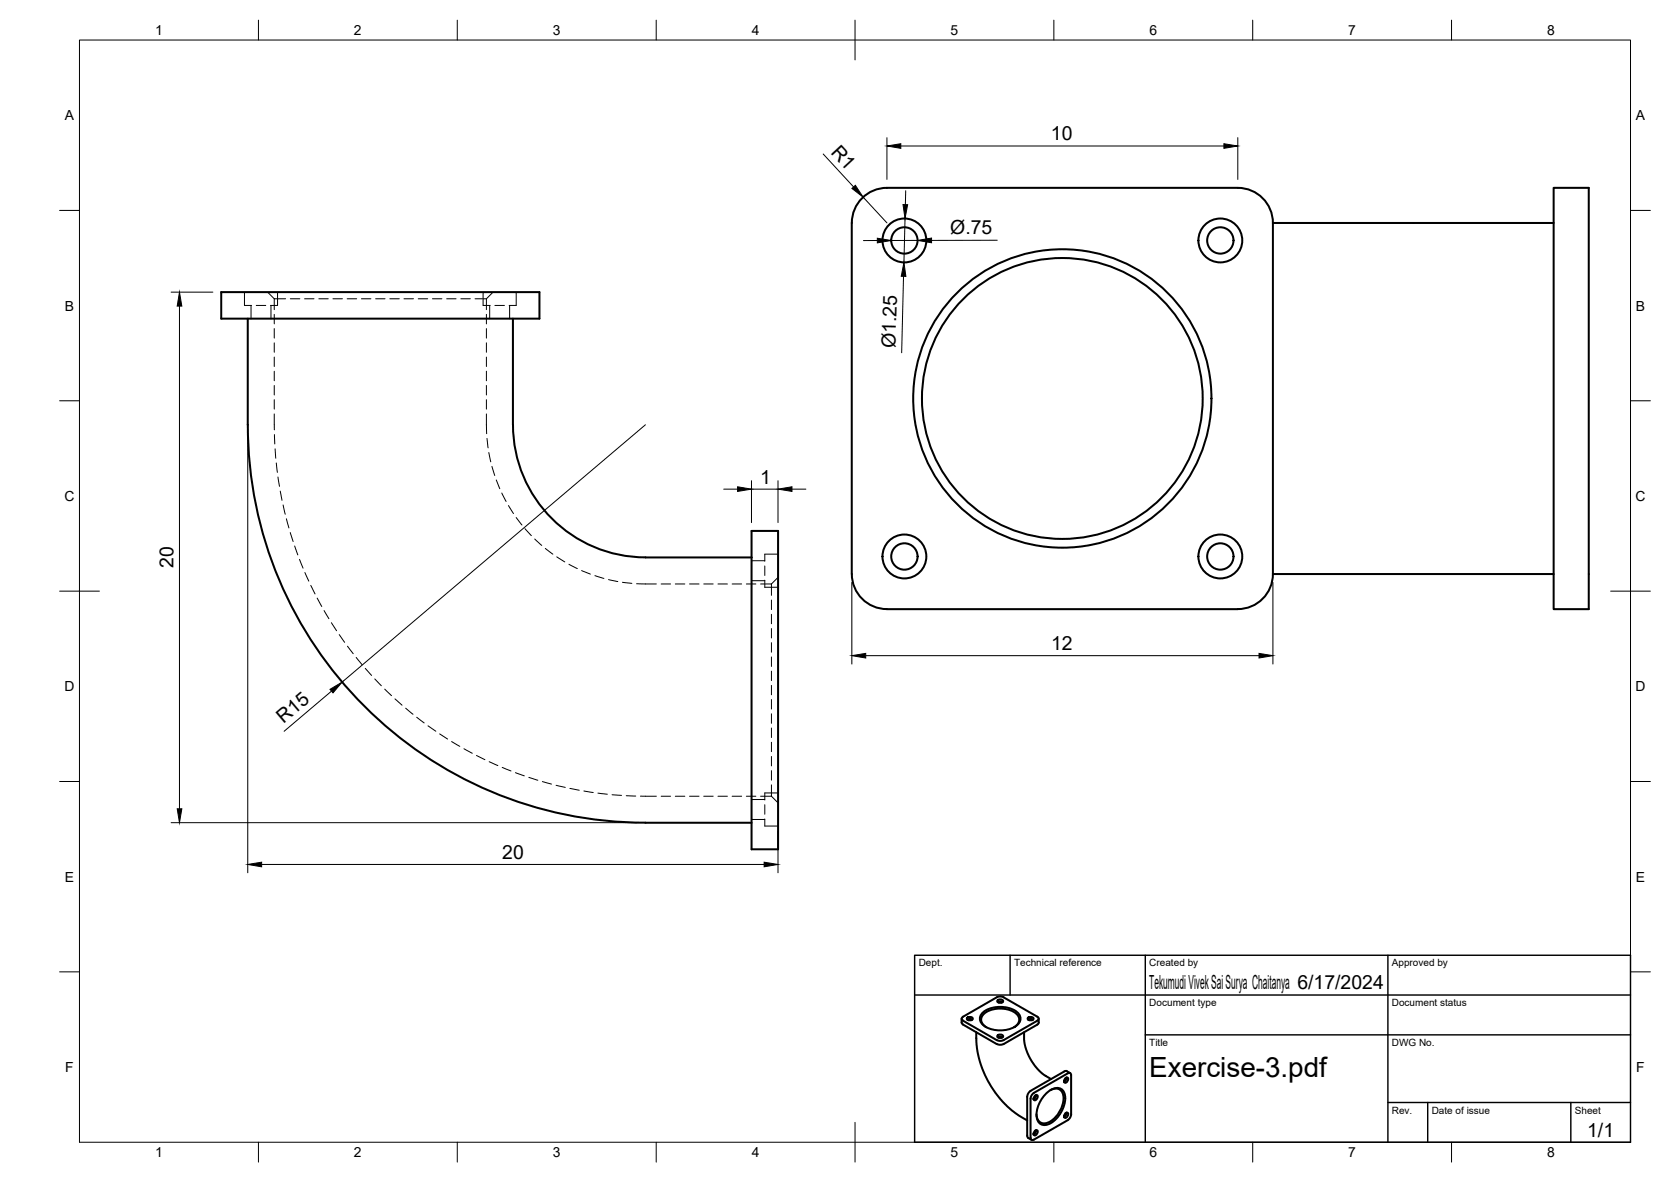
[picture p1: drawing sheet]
<svg xmlns="http://www.w3.org/2000/svg" width="420mm" height="297mm" viewBox="0 0 420 297" stroke-linecap="round" stroke-linejoin="round" font-family="sans-serif">
<!-- layer: Hidden -->
<g fill="none" stroke="#000" stroke-width=".25">
<path d="M61.5 73.4v3.4h1.7M63.1 76.8v3.3M64.4 76.8h2.4M67.3 73.4l1.7 1.7M68.1 76.8v3.3M69 75.1h2.8M69 75.1v2.7M69 79v2.4M69.8 73.4v3.4h-1.8M73 75.1h2.4M76.6 75.1h2.4M80.2 75.1h2.3"/>
<path d="M83.7 75.1h2.4M87.3 75.1h2.4M90.9 75.1h2.4M94.4 75.1h2.4M98 75.1h2.4M101.6 75.1h2.4M105.2 75.1h2.3M108.7 75.1h2.4M112.3 75.1h2.4M115.9 75.1h2.4M119.4 75.1h2.9M121.5 73.4v3.4h1.8"/>
<path d="M122.3 79v2.4M123.1 76.8v3.3M124 73.4l-1.7 1.7v2.7M124.4 76.8h2.4M128.1 76.8v3.3M129.8 73.4v3.4h-1.8M69 82.6v2.4M69 86.2v2.3M69 89.7v2.4M69 93.3v2.4M69 96.9v2.4M122.3 82.6v2.4"/>
<path d="M122.3 86.2v2.3M122.3 89.7v2.4M122.3 93.3v2.4M122.3 96.9v2.4M69 100.4v2.4M69 104v4M69 109.2l.1 2.4M69.2 112.8l.1 2.4M69.5 116.3l.2 2.4M69.9 119.9l.4 2.3M122.3 104l.1 5M122.3 100.4v2.4"/>
<path d="M122.4 110.2l.3 2.4M122.9 113.7l.5 2.4M123.7 117.2l.7 2.3M70.5 123.4l.4 2.3M71.2 126.9l.5 2.3M72 130.4l.6 2.3M73 133.8l.7 2.3M74.1 137.2l.8 2.3M124.8 120.6l.9 2.2M126.2 123.9l1.1 2.1M127.8 127l1.3 2.1M129.8 130.1l1.4 1.8"/>
<path d="M132 132.8l1.6 1.8M134.5 135.5l1.7 1.6M137.1 137.8l1.9 1.5M140 139.9l2 1.3M195.6 139.3h-3.3v1.7M75.3 140.6l.9 2.2M76.7 143.9l.9 2.1M78.1 147.1l1.1 2.2M79.8 150.3l1.1 2.1M81.5 153.4l1.2 2.1M83.3 156.5l1.3 2M85.3 159.5l1.4 1.9"/>
<path d="M143 141.8l2.2 1.1M146.2 143.4l2.2 .9M149.6 144.7l2.2 .7M153 145.7l2.3 .4M156.5 146.3l2.4 .3M160.1 146.7l4.9 .1M166.2 146.8h2.4M169.8 146.8h2.4M173.4 146.8h2.4M177 146.8h2.3M180.5 146.8h2.4M184.1 146.8h2.4"/>
<path d="M187.7 146.8h2.4M189 145.9h3.3M189 140.9h3.3M191.2 146.8h2.8M192.3 145.8v1.8h3.3M192.3 142.2v2.4M194 158v2.3M194 154.4v2.3M194 150.8v2.4M194 146.8v2.8M195.6 145.1l-1.6 1.7M87.4 162.4l1.4 1.9"/>
<path d="M89.6 165.2l1.5 1.9M91.8 168l1.6 1.7M94.2 170.6l1.7 1.7M96.7 173.2l1.7 1.6M99.3 175.6l1.8 1.6M102 178l1.8 1.5M194 179.4v2.4M194 175.8v2.4M194 172.2v2.4M194 168.7v2.3M194 165.1v2.4M194 161.5v2.4"/>
<path d="M104.8 180.2l1.9 1.5M107.6 182.4l2 1.4M110.6 184.4l1.9 1.3M113.6 186.4l2 1.2M116.6 188.2l2.1 1.1M119.8 189.9l2.1 1M123 191.4l2.2 1M126.3 192.9l2.2 .8M129.6 194.2l2.2 .8M133 195.4l2.2 .7M136.4 196.4l2.3 .6M139.8 197.3l2.3 .6"/>
<path d="M143.3 198.1l2.3 .5M146.8 198.8l2.4 .4M150.3 199.3l2.4 .3M153.9 199.7l2.4 .2M157.5 200l2.4 .1M194 197.2v2.9M194 193.7v2.4M194 190.1v2.4M194 186.5v2.4M194 183v2.3M195.6 199.3h-3.3v1.7M161 200.1h4"/>
<path d="M166.2 200.1h2.4M169.8 200.1h2.4M173.4 200.1h2.4M177 200.1h2.3M180.5 200.1h2.4M184.1 200.1h2.4M187.7 200.1h2.4M189 205.9h3.3M189 200.9h3.3M191.2 200.1h2.8M192.3 205.8v1.8h3.3M192.3 202.2v2.4"/>
<path d="M194 200.1l1.6 1.7"/>
</g>
<!-- layer: Visible -->
<g fill="none" stroke="#000" stroke-width=".51">
<path d="M223 47.2h88.2a8.8 8.8 0 0 1 8.9 8.8M223 47.2a8.8 8.8 0 0 0-8.8 8.8v88.3a8.9 8.9 0 0 0 8.8 8.8M320.1 56h70.6M320.1 56v88.3M390.7 47.2h8.8v105.9h-8.8zM55.6 73.4h80v6.7h-80zM62.3 80.1v26.6a100 100 0 0 0 100 100l26.7 .1M129 80.1v26.6a33.3 33.3 0 0 0 33.3 33.4M189 133.4h6.6v80h-6.6zM162.3 140.1h26.7M320.1 144.2a8.8 8.8 0 0 1-8.9 8.9h-88.2M320.1 144.3h70.6"/>
<path d="M241.8 256v1M242.1 256.5l8.5 4.9 1.1 .2 .6-.2 8.5-4.9M242.2 256.5l-.4-.5 .3-.5 8.5-4.9 .7-.2 1 .2 8.5 4.9 .4 .5-.4 .5M243.2 256.2l.7-.1 .6 .1M243.3 255.7l.6-.1a.58 .58 0 0 1 .7 .5l-.7 .3a.58 .58 0 0 1-.8-.5zM243.4 256.4l.5-.2 .4 .2M245.5 259.4v3l.7 3.6 .8 2.7 1.6 3.3 2.1 3.1 2.5 2.8 3 2.4 2.1 1.3M247.2 254.4a7.5 7.5 0 0 1 8.6 0 2.11 2.11 0 0 1 .8 2 2.11 2.11 0 0 1-1.5 1.7 7.7 7.7 0 0 1-7.9-.5 1.99 1.99 0 0 1 0-3.2zM248 258.1a2.07 2.07 0 0 1-1.3-1.9 2.07 2.07 0 0 1 1.4-1.9 6.9 6.9 0 0 1 7.8 .9 1.99 1.99 0 0 1-.9 2.9M250.9 251.8l.6-.2 .6 .2M251 251.3l.5-.2a.58 .58 0 0 1 .7 .6l-.7 .3a.58 .58 0 0 1-.7-.5zM251.1 251.9l.4-.1 .4 .1"/>
<path d="M257.5 259.4l.2 3.1 .6 2.1 .9 1.7 1.1 1.6 1.3 1.5 2.7 1.8M258.5 256.2l.6-.1 .7 .1M258.6 255.7l.5-.1a.58 .58 0 0 1 .8 .5l-.8 .3a.58 .58 0 0 1-.7-.5zM258.7 256.4l.4-.2 .4 .2M261.2 256l-.1 1.2-.3 .3-8.5 4.9-.6 .2-1.1-.2-8.5-4.9-.3-.5M250.9 260.7l.6-.2 .6 .2M251 260.1l.5-.1a.58 .58 0 0 1 .7 .5l-.7 .3a.58 .58 0 0 1-.7-.5zM251.1 260.8l.4-.2 .4 .2M258.3 275.6v9.8M260.2 275.4l.5-.2a.76 .76 0 0 1 .1 .9 .76 .76 0 0 1-.9 .3v-.5zM260.3 275.3l-.1 .4-.3 .3M260.5 275.2l-.1 .6-.5 .5"/>
<path d="M263 274.9a3.4 3.4 0 0 1 3.8-1.3 3.4 3.4 0 0 1 .8 4 7.1 7.1 0 0 1-4.8 5.1 2.15 2.15 0 0 1-2.2-2.6 8 8 0 0 1 2.4-5.2zM264.1 274a2.07 2.07 0 0 1 2.4-.2 2.07 2.07 0 0 1 .9 2.2 6.9 6.9 0 0 1-4.6 6.3 1.99 1.99 0 0 1-2.2-2.3M267.9 279.8l.4-.2a.76 .76 0 0 1 .1 .9 .76 .76 0 0 1-.8 .3v-.5zM267.9 271l.4-.2a.76 .76 0 0 1 .1 .9 .76 .76 0 0 1-.8 .3v-.5zM268 270.9l-.1 .4-.4 .3M268 279.7l-.1 .4-.4 .3M268.2 270.8l-.2 .6-.5 .4M268.2 279.6l-.2 .6-.5 .5M269.1 269.7l-1-.6-.5 .1-8.5 4.9-.5 .5-.3 1M269.3 270.2v9.8M269.3 270.2l-.2-.5h-.6l-8.5 4.9-.5 .5-.4 1 .1 10.1 .4 .3 .4-.1 8.5-4.9 .7-.8 .1-.7M258.3 285.4l.1 .4 1 .7"/>
<path d="M260.2 284.2l.5-.2a.76 .76 0 0 1 .1 .9 .76 .76 0 0 1-.9 .3v-.5zM260.3 284.1l-.1 .5-.3 .2M260.5 284l-.1 .7-.5 .4"/>
<circle cx="227.4" cy="60.4" r="3.3"/>
<circle cx="227.4" cy="60.4" r="5.5"/>
<circle cx="306.8" cy="60.4" r="3.3"/>
<circle cx="306.8" cy="60.4" r="5.5"/>
<circle cx="267.1" cy="100.1" r="37.5"/>
<circle cx="267.1" cy="100.1" r="35.3"/>
<circle cx="227.4" cy="139.8" r="3.3"/>
<circle cx="227.4" cy="139.8" r="5.5"/>
<circle cx="306.8" cy="139.8" r="3.3"/>
<circle cx="306.8" cy="139.8" r="5.5"/>
</g>
<!-- layer: BORDER -->
<g fill="none" stroke="#000" stroke-width=".25">
<path d="M20 10.1h390v276.9h-390zM65 5.1v5M115 5.1v5M165 5.1v5M215 5.1v10M265 5.1v5M315 5.1v5M365 5.1v5M15 52.9h5M410 52.9h5M15 100.7h5M410 100.7h5"/>
<path d="M15 148.6h10M405 148.6h10M15 196.4h5M410 196.4h5M15 244.2h5M410 244.2h5M65 287v5M115 287v5M165 287v5M215 282.1v9.9M265 287v5M315 287v5"/>
<path d="M365 287v5"/>
</g>
<!-- layer: TITLEBLOCK -->
<path d="M230 240.1h180v46.9h-180zM230 250h180M254 240.1v9.9M288 240.1v46.9M349 240.1v46.9M288 260.1h122M349 277.1h61M359 277.1v9.9M395 277.1v9.9" fill="none" stroke="#000" stroke-width=".36"/>
<!-- layer: FD_Dimensions -->
<g fill="none" stroke="#000" stroke-width=".25">
<path d="M207 38.7l7.6 8.3M223 34.6v10.5M226.5 36.7h81.2M311.2 34.6v10.5M217 49.5l6 6.5M227.6 54.9l-.3 11M227.7 47.9l-.1 3.5M43 73.4h10.5M45.1 76.9v126.3M220.6 60.4l-3.5 .1M227.2 69.4l-.5 19.3M230.7 60.4h-6.6"/>
<path d="M250.7 60.4h-16.5M62.3 108.8v110.5M162.3 106.8l-76.3 64.6M182 122.9h3.5M189 120.8v10.5M189 122.9h6.6M195.6 120.8v10.5M199.1 122.9h3.5M214.2 146.4v20.5M320.1 146.4v20.5M83.4 173.7l-12 10.1M217.7 164.8h98.9"/>
<path d="M43 206.7h117.2M65.8 217.2h126.3M195.6 208.8v10.5"/>
</g>
<g fill="#000" stroke="#000" stroke-width=".25">
<path d="M223 36.7l3.5-.6v1.2zM307.7 36.1l3.5 .6-3.5 .6zM214.2 47.4l.9-.8 1.9 2.9zM220.6 59.9l3.5 .5-3.5 .6zM227.1 51.4h1.1l-.6 3.5zM230.7 60.4l3.5-.6v1.2zM45.1 73.4l.6 3.5h-1.1zM227.3 65.9l.5 3.6-1.2-.1zM185.5 122.3l3.5 .6-3.5 .6zM195.6 122.9l3.5-.6v1.2zM83 173.2l3-1.8-2.3 2.7zM214.2 164.8l3.5-.6v1.2z"/>
<path d="M316.6 164.2l3.5 .6-3.5 .6zM44.6 203.2h1.1l-.6 3.5zM62.3 217.2l3.5-.5v1.1zM192.1 216.7l3.5 .5-3.5 .6z"/>
</g>
<text font-size="7" x="289" y="270.6">Exercise-3.pdf</text>
<g font-size="4.9">
<text x="264.2" y="35.2">10</text>
<text x="208.7" y="38.5" transform="rotate(47 208.7 38.5)">R1</text>
<text x="238.9" y="58.9">Ø.75</text>
<text x="225.2" y="87.4" transform="rotate(-89 225.2 87.4)">Ø1.25</text>
<text x="191.1" y="121.5">1</text>
<text x="43.7" y="142.8" transform="rotate(-90 43.7 142.8)">20</text>
<text x="264.3" y="163.4">12</text>
<text x="71.3" y="182" transform="rotate(-40 71.3 182)">R15</text>
<text x="126.3" y="215.8">20</text>
<text x="289" y="248.5">Tekumudi Vivek Sai Surya Chaitanya 6/17/2024</text>
<text x="399.1" y="285.7">1/1</text>
</g>
<g font-size="3.5">
<text x="39" y="8.8">1</text>
<text x="89" y="8.8">2</text>
<text x="139" y="8.8">3</text>
<text x="189" y="8.8">4</text>
<text x="239" y="8.8">5</text>
<text x="289" y="8.8">6</text>
<text x="339" y="8.8">7</text>
<text x="389" y="8.8">8</text>
<text x="16.3" y="30.2">A</text>
<text x="411.3" y="30.2">A</text>
<text x="16.3" y="78">B</text>
<text x="411.3" y="78">B</text>
<text x="16.2" y="125.9">C</text>
<text x="411.2" y="125.9">C</text>
<text x="16.2" y="173.7">D</text>
<text x="411.2" y="173.7">D</text>
<text x="16.3" y="221.6">E</text>
<text x="411.3" y="221.6">E</text>
<text x="16.4" y="269.4">F</text>
<text x="411.4" y="269.4">F</text>
<text x="39" y="290.8">1</text>
<text x="89" y="290.8">2</text>
<text x="139" y="290.8">3</text>
<text x="189" y="290.8">4</text>
<text x="239" y="290.8">5</text>
<text x="289" y="290.8">6</text>
<text x="339" y="290.8">7</text>
<text x="389" y="290.8">8</text>
</g>
<g font-size="2.5">
<text x="231" y="242.9">Dept.</text>
<text x="255" y="242.9">Technical reference</text>
<text x="289" y="242.9">Created by</text>
<text x="350" y="242.9">Approved by</text>
<text x="289" y="252.8">Document type</text>
<text x="350" y="252.8">Document status</text>
<text x="289" y="262.9">Title</text>
<text x="350" y="262.9">DWG No.</text>
<text x="350" y="279.9">Rev.</text>
<text x="360" y="279.9">Date of issue</text>
<text x="396" y="279.9">Sheet</text>
</g>
</svg>
